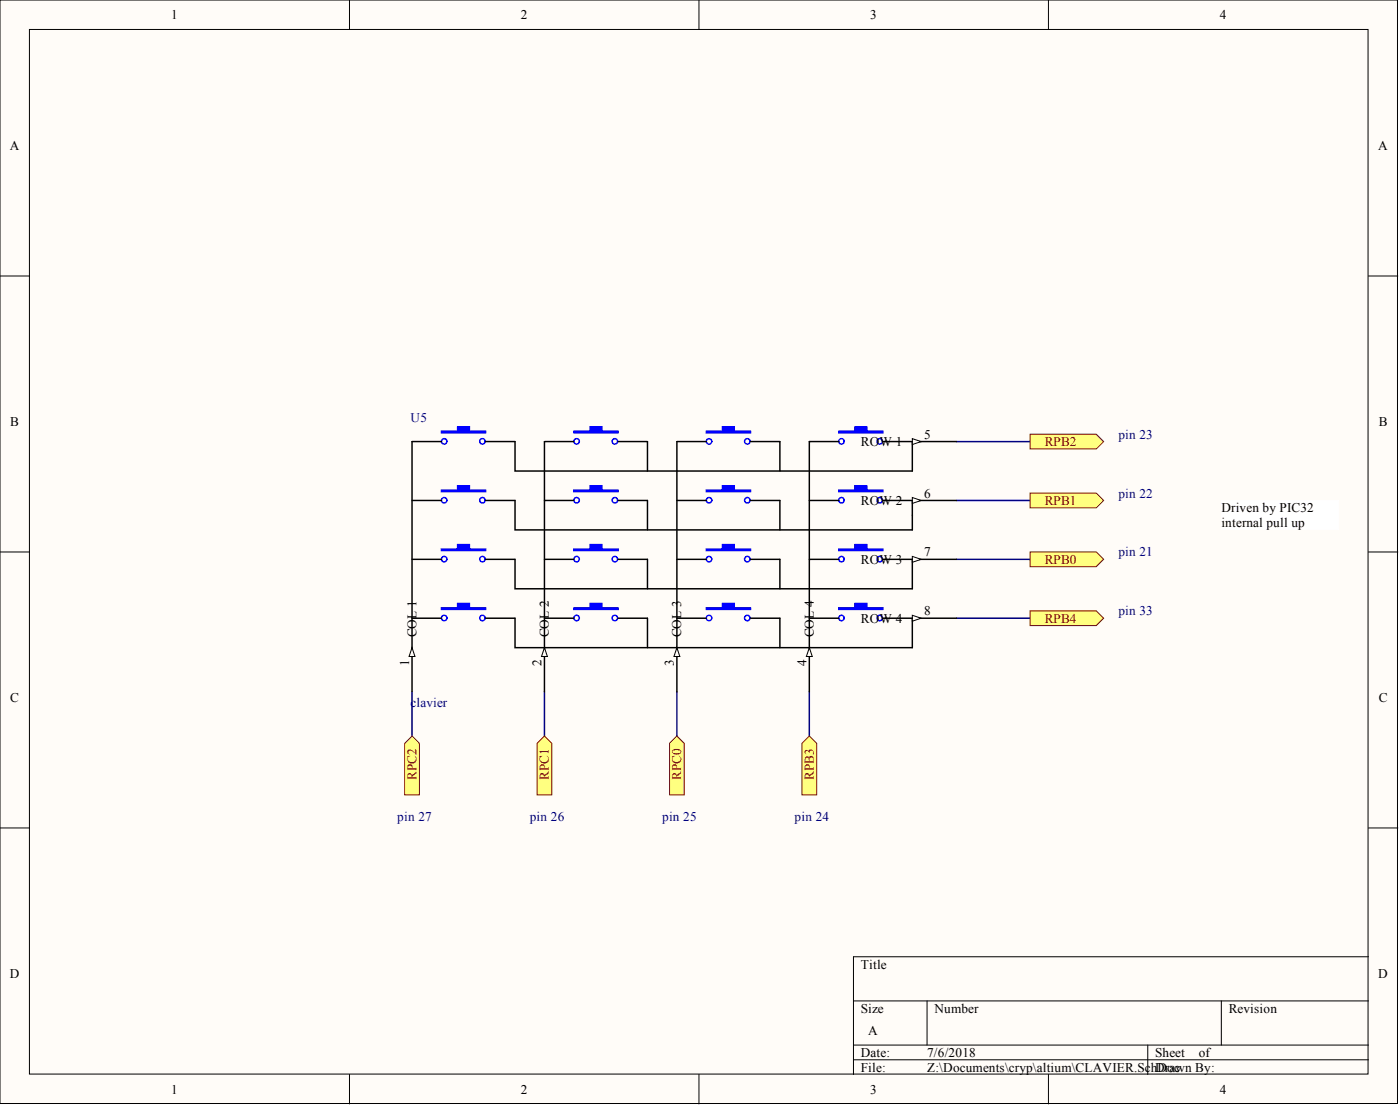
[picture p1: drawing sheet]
<svg xmlns="http://www.w3.org/2000/svg" width="241mm" height="190mm" viewBox="0 0 241 190" stroke-linecap="round" stroke-linejoin="round" font-family="sans-serif">
<g fill="#fffcf8" stroke="#000" stroke-width=".17">
<path d="M0 0h240.9v190.1h-240.9z"/>
<path d="M5.1 5.1h230.7v179.9h-230.7z"/>
</g>
<g fill="none" stroke="#000" stroke-width=".17">
<path d="M60.2 0v5.1M120.5 0v5.1M180.7 0v5.1M0 47.5h5.1M235.9 47.5h5M0 95.1h5.1M235.9 95.1h5M0 142.6h5.1M235.9 142.6h5M147.1 172.4h88.8M159.8 172.4v7.6M210.5 172.4v7.6"/>
<path d="M235.9 164.8h-88.8v20.3M60.2 185.1v5M120.5 185.1v5M147.1 180h88.8M147.1 182.5h88.8M180.7 185.1v5M197.8 180v5.1"/>
</g>
<path d="M164.9 76.1h12.6M164.9 86.2h12.6M164.9 96.3h12.6M71 119.2v7.6M93.8 119.2v7.6M116.7 119.2v7.6M139.5 119.2v7.6M164.9 106.5h12.6" fill="none" stroke="#000080" stroke-width=".25"/>
<path d="M210.5 86.2h20.2v5h-20.2z" fill="#fff" stroke="#fff" stroke-width=".17"/>
<g fill="#ffff80" stroke="#800000" stroke-width=".17">
<path d="M69.7 128l1.3-1.2 1.3 1.2v8.9h-2.6z" fill-rule="evenodd"/>
<path d="M92.6 128l1.2-1.2 1.3 1.2v8.9h-2.5z" fill-rule="evenodd"/>
<path d="M115.4 128l1.3-1.2 1.2 1.2v8.9h-2.5z" fill-rule="evenodd"/>
<path d="M138.2 128l1.3-1.2 1.3 1.2v8.9h-2.6z" fill-rule="evenodd"/>
<path d="M177.5 74.8h11.4l1.3 1.3-1.3 1.2h-11.4z" fill-rule="evenodd"/>
<path d="M177.5 84.9h11.4l1.3 1.3-1.3 1.3h-11.4z" fill-rule="evenodd"/>
<path d="M177.5 95.1h11.4l1.3 1.2-1.3 1.3h-11.4z" fill-rule="evenodd"/>
<path d="M177.5 105.2h11.4l1.3 1.3-1.3 1.3h-11.4z" fill-rule="evenodd"/>
</g>
<g fill="#00f" stroke="#00f" stroke-width=".25">
<path d="M76.1 74.3h2.8v-.8h2v.8h2.8v.2h-7.6z" fill-rule="evenodd"/>
<path d="M98.9 74.3h2.8v-.8h2v.8h2.8v.2h-7.6z" fill-rule="evenodd"/>
<path d="M121.7 74.3h2.8v-.8h2.1v.8h2.7v.2h-7.6z" fill-rule="evenodd"/>
<path d="M144.6 74.3h2.8v-.8h2v.8h2.8v.2h-7.6z" fill-rule="evenodd"/>
<path d="M76.1 84.4h2.8v-.7h2v.7h2.8v.3h-7.6z" fill-rule="evenodd"/>
<path d="M98.9 84.4h2.8v-.7h2v.7h2.8v.3h-7.6z" fill-rule="evenodd"/>
<path d="M121.7 84.4h2.8v-.7h2.1v.7h2.7v.3h-7.6z" fill-rule="evenodd"/>
<path d="M144.6 84.4h2.8v-.7h2v.7h2.8v.3h-7.6z" fill-rule="evenodd"/>
<path d="M76.1 94.6h2.8v-.8h2v.8h2.8v.2h-7.6z" fill-rule="evenodd"/>
<path d="M98.9 94.6h2.8v-.8h2v.8h2.8v.2h-7.6z" fill-rule="evenodd"/>
<path d="M121.7 94.6h2.8v-.8h2.1v.8h2.7v.2h-7.6z" fill-rule="evenodd"/>
<path d="M144.6 94.6h2.8v-.8h2v.8h2.8v.2h-7.6z" fill-rule="evenodd"/>
<path d="M76.1 104.7h2.8v-.8h2v.8h2.8v.3h-7.6z" fill-rule="evenodd"/>
<path d="M98.9 104.7h2.8v-.8h2v.8h2.8v.3h-7.6z" fill-rule="evenodd"/>
<path d="M121.7 104.7h2.8v-.8h2.1v.8h2.7v.3h-7.6z" fill-rule="evenodd"/>
<path d="M144.6 104.7h2.8v-.8h2v.8h2.8v.3h-7.6z" fill-rule="evenodd"/>
</g>
<g fill="none" stroke="#00f" stroke-width=".25">
<circle cx="76.6" cy="76" r=".47"/>
<circle cx="83.2" cy="76" r=".47"/>
<circle cx="99.4" cy="76" r=".47"/>
<circle cx="106" cy="76" r=".47"/>
<circle cx="122.2" cy="76" r=".47"/>
<circle cx="128.8" cy="76" r=".47"/>
<circle cx="145" cy="76" r=".47"/>
<circle cx="151.6" cy="76" r=".47"/>
<circle cx="76.6" cy="96.3" r=".47"/>
<circle cx="76.6" cy="86.2" r=".47"/>
<circle cx="83.2" cy="96.3" r=".47"/>
<circle cx="83.2" cy="86.2" r=".47"/>
<circle cx="99.4" cy="96.3" r=".47"/>
<circle cx="99.4" cy="86.2" r=".47"/>
<circle cx="106" cy="96.3" r=".47"/>
<circle cx="106" cy="86.2" r=".47"/>
<circle cx="122.2" cy="96.3" r=".47"/>
<circle cx="122.2" cy="86.2" r=".47"/>
<circle cx="128.8" cy="96.3" r=".47"/>
<circle cx="128.8" cy="86.2" r=".47"/>
<circle cx="145" cy="96.3" r=".47"/>
<circle cx="145" cy="86.2" r=".47"/>
<circle cx="151.6" cy="96.3" r=".47"/>
<circle cx="151.6" cy="86.2" r=".47"/>
<circle cx="76.6" cy="106.4" r=".47"/>
<circle cx="83.2" cy="106.4" r=".47"/>
<circle cx="99.4" cy="106.4" r=".47"/>
<circle cx="106" cy="106.4" r=".47"/>
<circle cx="122.2" cy="106.4" r=".47"/>
<circle cx="128.8" cy="106.4" r=".47"/>
<circle cx="145" cy="106.4" r=".47"/>
<circle cx="151.6" cy="106.4" r=".47"/>
</g>
<g fill="none" stroke="#000" stroke-width=".25">
<path d="M71 76.1v35.5M88.8 76.1v5h68.4v-5h7.7M93.8 76.1v35.5M111.6 76.1v5M116.7 76.1v35.5M134.4 76.1v5M139.5 76.1v35.5M88.8 86.2v5.1h68.4v-5.1M88.8 96.3v5.1h68.4v-5.1M111.6 86.2v5.1M111.6 96.3v5.1M134.4 86.2v5.1"/>
<path d="M134.4 96.3v5.1M88.8 106.5v5.1h68.4v-5.1M111.6 106.5v5.1M134.4 106.5v5.1"/>
</g>
<path d="M157.2 75.6l1.6 .5-1.6 .5z" fill="#fffcf8" stroke="#000" stroke-width=".17"/>
<path d="M157.2 86.2h7.7" fill="none" stroke="#000" stroke-width=".25"/>
<path d="M157.2 85.7l1.6 .5-1.6 .5z" fill="#fffcf8" stroke="#000" stroke-width=".17"/>
<path d="M157.2 96.3h7.7" fill="none" stroke="#000" stroke-width=".25"/>
<path d="M157.2 95.8l1.6 .5-1.6 .6z" fill="#fffcf8" stroke="#000" stroke-width=".17"/>
<path d="M157.2 106.5h7.7" fill="none" stroke="#000" stroke-width=".25"/>
<path d="M157.2 106l1.6 .5-1.6 .5z" fill="#fffcf8" stroke="#000" stroke-width=".17"/>
<path d="M71 111.6v7.6" fill="none" stroke="#000" stroke-width=".25"/>
<path d="M71 111.6l.5 1.5h-1z" fill="#fffcf8" stroke="#000" stroke-width=".17"/>
<path d="M93.8 111.6v7.6" fill="none" stroke="#000" stroke-width=".25"/>
<path d="M93.8 111.6l.5 1.5h-1z" fill="#fffcf8" stroke="#000" stroke-width=".17"/>
<path d="M116.7 111.6v7.6" fill="none" stroke="#000" stroke-width=".25"/>
<path d="M116.7 111.6l.5 1.5h-1z" fill="#fffcf8" stroke="#000" stroke-width=".17"/>
<path d="M139.5 111.6v7.6" fill="none" stroke="#000" stroke-width=".25"/>
<path d="M139.5 111.6l.5 1.5h-1z" fill="#fffcf8" stroke="#000" stroke-width=".17"/>
<g fill="none" stroke="#000" stroke-width=".25">
<path d="M71 76.1h5.1M83.7 76.1h5.1M93.8 76.1h5.1M106.5 76.1h5.1M116.7 76.1h5M129.3 76.1h5.1M139.5 76.1h5.1M152.2 76.1h5M71 96.3h5.1M71 86.2h5.1M83.7 96.3h5.1M83.7 86.2h5.1"/>
<path d="M93.8 96.3h5.1M93.8 86.2h5.1M106.5 96.3h5.1M106.5 86.2h5.1M116.7 96.3h5M116.7 86.2h5M129.3 96.3h5.1M129.3 86.2h5.1M139.5 96.3h5.1M139.5 86.2h5.1M152.2 96.3h5M152.2 86.2h5"/>
<path d="M71 106.5h5.1M83.7 106.5h5.1M93.8 106.5h5.1M106.5 106.5h5.1M116.7 106.5h5M129.3 106.5h5.1M139.5 106.5h5.1M152.2 106.5h5"/>
</g>
<g font-size="2.3">
<text x="29.5" y="3.3">1</text>
<text x="89.8" y="3.3">2</text>
<text x="150" y="3.3">3</text>
<text x="210.3" y="3.3">4</text>
<text x="1.7" y="25.8">A</text>
<text x="237.6" y="25.8">A</text>
<text x="1.8" y="73.4">B</text>
<text x="148.4" y="76.8">ROW 1</text>
<text x="159.3" y="75.6">5</text>
<text x="237.6" y="73.4">B</text>
<text x="148.4" y="87">ROW 2</text>
<text x="159.3" y="85.7">6</text>
<text x="210.5" y="88.2">Driven by PIC32</text>
<text x="159.3" y="95.8">7</text>
<text x="210.5" y="90.8">i</text>
<text x="211.2" y="90.8">nternal pull up</text>
<text x="148.4" y="97.1">ROW 3</text>
<text x="148.4" y="107.2">ROW 4</text>
<text x="159.3" y="106">8</text>
<text x="71.8" y="109.8" transform="rotate(-90 71.8 109.8)">COL 1</text>
<text x="94.6" y="109.8" transform="rotate(-90 94.6 109.8)">COL 2</text>
<text x="117.4" y="109.8" transform="rotate(-90 117.4 109.8)">COL 3</text>
<text x="140.3" y="109.8" transform="rotate(-90 140.3 109.8)">COL 4</text>
<text x="70.5" y="114.8" transform="rotate(-90 70.5 114.8)">1</text>
<text x="93.3" y="114.8" transform="rotate(-90 93.3 114.8)">2</text>
<text x="116.2" y="114.8" transform="rotate(-90 116.2 114.8)">3</text>
<text x="139" y="114.8" transform="rotate(-90 139 114.8)">4</text>
<text x="1.8" y="120.9">C</text>
<text x="237.6" y="120.9">C</text>
<text x="148.4" y="166.8">Title</text>
<text x="1.7" y="168.4">D</text>
<text x="237.6" y="168.4">D</text>
<text x="148.4" y="174.4">Size</text>
<text x="149.6" y="178.2">A</text>
<text x="161.1" y="174.4">Number</text>
<text x="211.8" y="174.4">Revision</text>
<text x="148.4" y="182">Date:</text>
<text x="148.4" y="184.6">File:</text>
<text x="159.8" y="182">7/6/2018</text>
<text x="159.8" y="184.6">Z:\Documents\cryp\altium\CLAVIER.SchDrawn By:</text>
<text x="199.1" y="182">Sheet</text>
<text x="199.5" y="184.6">Doc</text>
<text x="206.6" y="182">of</text>
<text x="29.5" y="188.4">1</text>
<text x="89.8" y="188.4">2</text>
<text x="150" y="188.4">3</text>
<text x="210.3" y="188.4">4</text>
</g>
<g font-size="2.3" fill="#000080">
<text x="70.8" y="72.8">U5</text>
<text x="192.8" y="75.6">pin 23</text>
<text x="192.8" y="85.7">pin 22</text>
<text x="192.8" y="95.8">pin 21</text>
<text x="192.8" y="106">pin 33</text>
<text x="70.8" y="121.7">clavier</text>
<text x="68.5" y="141.5">pin 27</text>
<text x="91.3" y="141.5">pin 26</text>
<text x="114.1" y="141.5">pin 25</text>
<text x="137" y="141.5">pin 24</text>
</g>
<g font-size="2.3" fill="#800000">
<text x="180.1" y="76.8">RPB2</text>
<text x="180.1" y="87">RPB1</text>
<text x="180.1" y="97.1">RPB0</text>
<text x="180.1" y="107.2">RPB4</text>
<text x="71.8" y="134.4" transform="rotate(-90 71.8 134.4)">RPC2</text>
<text x="94.6" y="134.4" transform="rotate(-90 94.6 134.4)">RPC1</text>
<text x="117.4" y="134.4" transform="rotate(-90 117.4 134.4)">RPC0</text>
<text x="140.3" y="134.4" transform="rotate(-90 140.3 134.4)">RPB3</text>
</g>
</svg>
